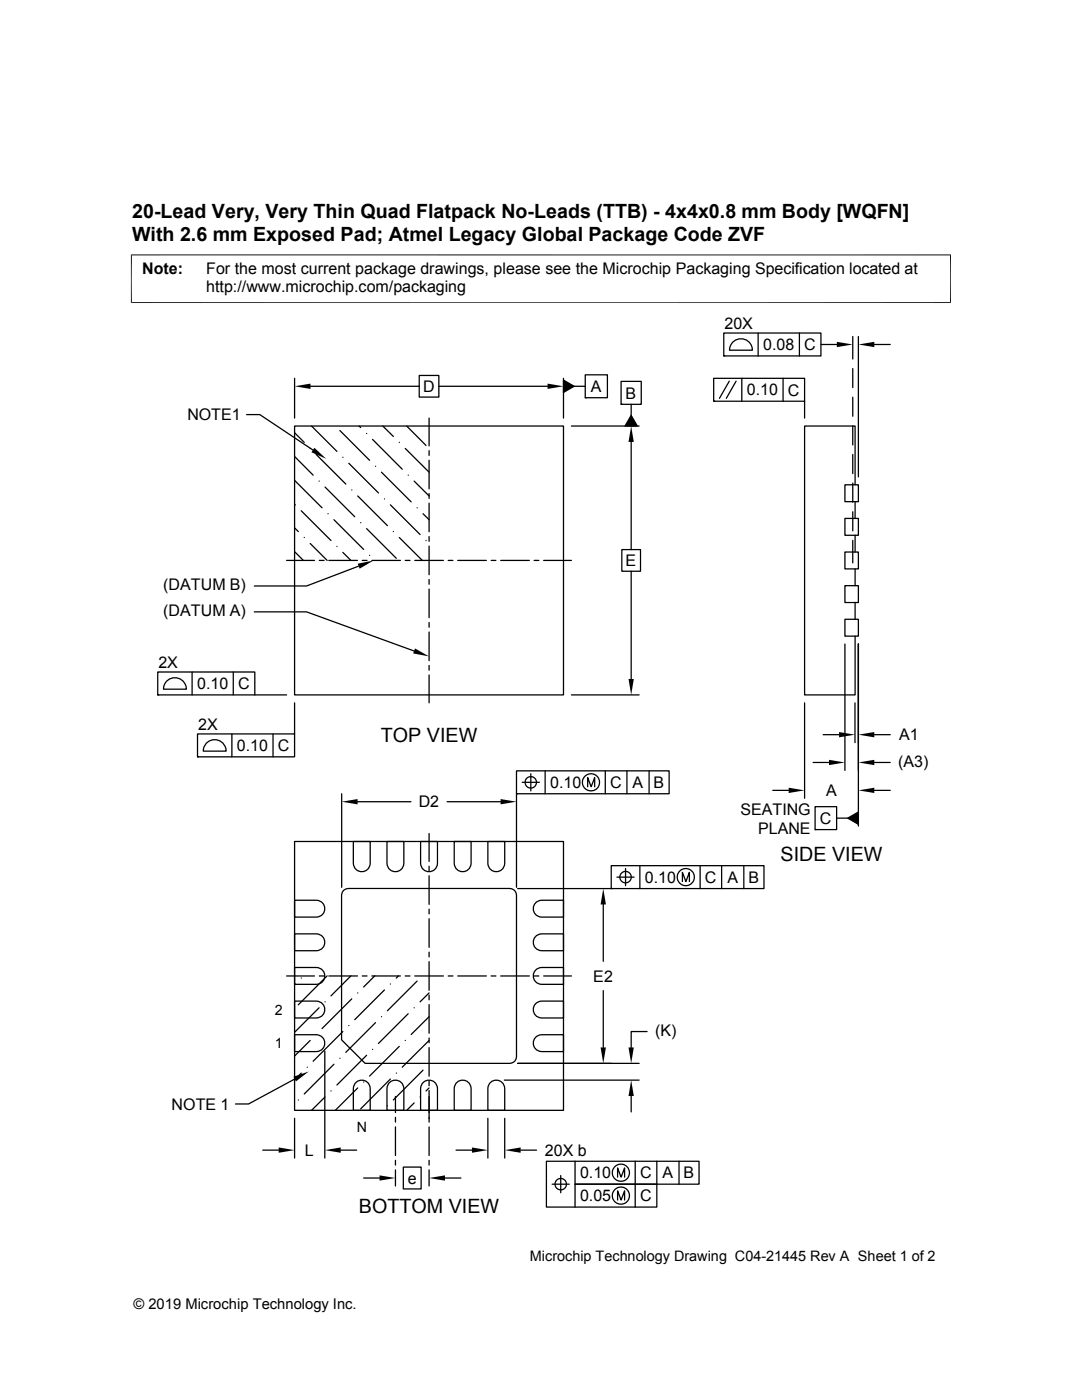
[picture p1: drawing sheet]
<svg xmlns="http://www.w3.org/2000/svg" width="216mm" height="279mm" viewBox="0 0 216 279" stroke-linecap="round" stroke-linejoin="round" font-family="sans-serif">
<g fill="none" stroke="#000" stroke-width=".25">
<path d="M58.8 75.5v7.9M62 77.1h21.7M83.7 74.9h3.9v4.3h-3.9zM87.6 77.1h21.7M112.4 75.9l2.2 1.2-2.2 1.2zM112.4 75.5v7.9M114.6 77.1h2.2M116.8 74.8h4.4v4.6h-4.4zM116.8 79.4h.1M123.9 76.1h4.1v4.6h-4.1zM142.4 75.5h18.1v4.6h-18.1zM144.4 66.5h19.4v4.5h-19.4z"/>
<path d="M144.4 71h.1M145.5 76.1l-1.9 3.4M146.3 68.2a2.28 2.28 0 0 1 2.5-.4 2.28 2.28 0 0 1 1.3 2.1h-4.5l.3-1.2zM146.9 76.1l-2 3.4M148 75.5v4.6M151.3 66.5v4.5M156.3 75.5v4.6M159.5 66.5v4.5M163.8 68.7h3.2M170.2 67.2v4.4M170.2 73.6v3.8M170.2 79.3v3.8"/>
<path d="M171.3 67.2v28M174.5 68.7h3.1M49.2 82.7h2.6l10.6 7.1M58.8 86.4l1.9 1.9M58.8 91.1l3.7 3.7M58.8 95.9l5.5 5.4M58.8 85h53.6v53.7h-53.6zM61.9 89.5h.1M62.2 85l5 5.1M63.1 90.7l5.9 5.9M63.7 96h.1M64.9 97.2l5.9 5.9"/>
<path d="M67.8 85.9l5.9 6M68.4 91.3h.1M69.6 92.5l5.9 5.9M70.2 97.8h.1M71.4 99l5.9 5.9M71.6 85l.4 .3M73.2 86.5h.1M74.3 87.7l6 5.9M74.9 93h.1M76.1 94.2l5.9 6M76.4 85l2.1 2.1M76.7 99.6h.1"/>
<path d="M79.7 88.3h.1M80.9 89.5l4.7 4.7M81.2 85l3.8 3.9M81.4 94.8h.1M82.6 96l3 3M85.6 83.4v5.6M85.6 89.9v1M85.6 91.8v5.8M85.6 98.5v1M114 85h13.5M123.9 80.7h.1M125.9 82.9l1.3 2.1h-2.5z"/>
<path d="M125.9 80.7v2.2M125.9 88.2v21.5M142.4 80.1h.1M160.5 80.1v3.3M168.6 96.8h2.7v3.3h-2.7zM170.2 85v3.8M170.2 90.7v3.8M170.2 96.4v3.8M170.6 96.8v-11.8h-10.1v53.7h10.1v-11.7M57.2 111.8h5.6M58.8 105.3l.7 .8M58.8 110.1l1.7 1.7"/>
<path d="M58.9 100.8h.1M60.1 101.9l5.9 6M60.7 107.3h.1M61.9 108.5l3.4 3.3M63.7 111.8h1M65.4 102.5h.1M65.6 111.8h5.7M66.6 103.7l6 5.9M67.2 109.1h.1M68.4 110.2l1.6 1.6M71.6 113l-10.4 3.9h-10.5M72 104.3h.1"/>
<path d="M72.3 111.8h.9M73.2 105.5l5.9 5.9M73.7 110.8h.1M74.2 111.8h5.7M77.9 100.8l5.9 5.9M78.5 106.1h.1M79.7 107.3l4.6 4.5M80.9 111.8h.9M82.8 111.8h5.7M83.2 101.3h.1M84.4 102.5l1.2 1.2M85 107.9h.1"/>
<path d="M85.6 100.4v5.7M85.6 107.1v.9M85.6 109v5.7M85.6 115.7v.9M85.6 117.6v5.7M89.4 111.8h1M91.3 111.8h5.7M98 111.8h1M99.9 111.8h5.7M106.6 111.8h.9M108.5 111.8h5.5M124.1 109.7h3.7v4.3h-3.7z"/>
<path d="M125.9 114v21.5M168.6 116.9h2.7v3.3h-2.7zM168.6 110.2h2.7v3.3h-2.7zM168.6 103.5h2.7v3.3h-2.7zM170.2 102.1v3.8M170.2 107.8v4.5M170.6 100.1v3.4M170.6 106.8v3.4M170.6 113.5v3.4M31.5 134.1h19.3v4.6h-19.3zM31.5 138.7h.1M33.4 135.8a2.3 2.3 0 0 1 2.4-.4 2.3 2.3 0 0 1 1.4 2.1h-4.6l.3-1.1z"/>
<path d="M38.3 134.1v4.6M46.5 134.1v4.6M50.7 122.1h10.5l21.4 7.8M50.8 138.7h6.4M85.6 124.2v1M85.6 126.1v5.7M85.6 132.8v1M85.6 134.7v5.6M114 138.7h13.5M168.6 123.6h2.7v3.4h-2.7zM168.6 128.5v25.3M170.6 120.2v3.4"/>
<path d="M171.3 128.5v36.4M39.4 146.5h19.4v4.5h-19.4zM39.4 151h.1M41.3 148.2a2.29 2.29 0 0 1 2.5-.4 2.29 2.29 0 0 1 1.3 2.1h-4.5l.3-1.2zM46.3 146.5v4.5M54.5 146.5v4.5M58.8 140.3v6.2M68.2 158.4v18.7M71.4 160h10.6M89.2 160h10.7M103.1 158.4v18.7M103.1 153.8h30.4v4.6h-30.4z"/>
<path d="M103.1 158.4h.1M104.2 156.1h3.4M105.9 154.4v3.4M108.8 153.8v4.6M117.3 157v-1.8l.7 1.8 .7-1.8v1.8M120.8 153.8v4.6M125.1 153.8v4.6M129.5 153.8v4.6M154.2 157.7h3.2M160.5 140.3v19M162.2 152.2h3.2M164.3 146.6h3.1"/>
<path d="M170.6 140.3v7.9M174.5 157.7h3.1M174.5 152.2h3.1M174.5 146.6h3.1M58.8 167.9h53.6v53.7h-53.6zM58.8 179.7h4.3a1.68 1.68 0 0 1 1.7 1.6 1.68 1.68 0 0 1-1.7 1.7h-4.3zM68.5 177.8l.4-.3 .6-.2h32.2l.9 .3 .3 .5 .2 .6v32.2l-.3 .8-.5 .4-.6 .1h-28.8l-4.7-4.7v-28.8zM70.5 167.9h3.4v4.4a1.68 1.68 0 0 1-1.7 1.7 1.68 1.68 0 0 1-1.7-1.7zM77.2 167.9h3.4v4.4a1.68 1.68 0 0 1-1.7 1.7 1.68 1.68 0 0 1-1.7-1.7zM83.9 167.9h3.4v4.4a1.68 1.68 0 0 1-1.7 1.7 1.68 1.68 0 0 1-1.7-1.7zM85.6 166.3v5.6M85.6 172.9v.9"/>
<path d="M85.6 174.8v5.7M90.6 167.9h3.4v4.4a1.68 1.68 0 0 1-1.7 1.7 1.68 1.68 0 0 1-1.7-1.7zM97.3 167.9h3.4v4.4a1.68 1.68 0 0 1-1.7 1.7 1.68 1.68 0 0 1-1.7-1.7zM103.3 177.3h18.7M122 172.8h30.4v4.5h-30.4zM122 177.3h.1M123.1 175h3.4M124.8 173.3v3.5M127.7 172.8v4.5M136.2 175.9v-1.8l.7 1.8 .7-1.8v1.8M139.7 172.8v4.5M144 172.8v4.5"/>
<path d="M148.4 172.8v4.5M162.6 161h4.3v4.6h-4.3zM162.6 165.6h.1M166.9 163.3h2.3M169.2 163.3l2.1-1.2v2.4zM57.2 194.8h5.6M58.8 186.4h4.3a1.68 1.68 0 0 1 1.7 1.7 1.68 1.68 0 0 1-1.7 1.6h-4.3zM58.8 193.1h4.3a1.68 1.68 0 0 1 1.7 1.7 1.68 1.68 0 0 1-1.7 1.6h-4.3zM58.8 199.8h4.3a1.68 1.68 0 0 1 1.7 1.7 1.68 1.68 0 0 1-1.7 1.7h-4.3zM58.9 196.4l-.1 .1M60.1 195.2h.1M63.7 194.8h1"/>
<path d="M64.9 199.9h.1M65.3 194.8l-5.8 5.7M65.6 194.8h5.7M70 194.8l-4 4M70.2 199.3l-5.9 6M71.4 198.2h.1M72.3 194.8h.9M74.2 194.8h5.7M74.8 194.8l-2.2 2.2M76.7 197.6l-5.9 5.9M77.9 196.4h.1M79.5 194.8l-.4 .4"/>
<path d="M80.9 194.8h.9M82.8 194.8h5.7M83.2 195.8l-5.9 5.9M85.6 198.2l-1.8 1.7M85.6 181.4v1M85.6 183.3v5.8M85.6 190v1M85.6 191.9v5.7M85.6 198.6v.9M89.4 194.8h1M91.3 194.8h5.7M98 194.8h1"/>
<path d="M99.9 194.8h5.7M106.6 194.8h.9M106.9 193.5l.5-.3 .7-.1h4.3v3.3h-4.3a1.68 1.68 0 0 1-1.6-1 1.68 1.68 0 0 1 .4-1.9zM106.9 186.8l.5-.3 .7-.1h4.3v3.3h-4.3a1.68 1.68 0 0 1-1.6-1 1.68 1.68 0 0 1 .4-1.9zM106.9 180.1l.5-.3 .7-.1h4.3v3.3h-4.3a1.68 1.68 0 0 1-1.6-1 1.68 1.68 0 0 1 .4-1.9zM108.5 194.8h5.5M120.4 180.5v11.4M120.4 197.7v11.3M58.8 206.5h4.3a1.68 1.68 0 0 1 1.7 1.7 1.68 1.68 0 0 1-1.7 1.7h-4.3zM58.8 215.3l-9.2 5h-2.6M59.5 219.5h.1M60.1 214.2l-1.3 1.3"/>
<path d="M61.3 213h.1M61.9 207.6l-3.1 3.2M63.1 206.5h.1M63.7 201.1l-4.9 4.9M64.8 209.8v21.3M64.9 218.9l-2.7 2.7M66 217.7h.1M66.6 212.4l-5.9 5.9M67.8 211.2h.1M68.4 205.9l-5.9 5.9M69.6 204.7h.1M71 216.1a1.69 1.69 0 0 1 1.8-.4 1.69 1.69 0 0 1 1.1 1.5v4.4h-3.4v-4.4l.2-.6z"/>
<path d="M71.4 217.1l-4.5 4.5M72.6 215.9h.1M73.2 210.6l-6 5.9M74.3 209.4h.1M74.9 204.1l-5.9 5.9M76.1 202.9h.1M77.7 216.1a1.69 1.69 0 0 1 1.8-.4 1.69 1.69 0 0 1 1.1 1.5v4.4h-3.4v-4.4l.2-.6zM77.9 215.3l-5.9 6M78.9 218.8v3.2M79.1 214.2h.1M79.7 208.8l-6 6M80.9 207.6h.1"/>
<path d="M81.4 202.3l-5.9 5.9M82.6 201.1h.1M83.8 218.9h.1M84.4 216.1a1.69 1.69 0 0 1 1.8-.4 1.69 1.69 0 0 1 1.1 1.5v4.4h-3.4v-4.4l.2-.6zM84.4 213.6l-5.9 5.9M85.6 202.9l-3.6 3.6M85.6 207.6l-5.3 5.4M85.6 217.1l-.6 .6M85.6 200.5v5.7M85.6 207.2v.9M85.6 209.1v5.7M85.6 215.7v1"/>
<path d="M85.6 217.6v6.3M91.1 216.1a1.69 1.69 0 0 1 1.8-.4 1.69 1.69 0 0 1 1.1 1.5v4.4h-3.4v-4.4l.2-.6zM97.8 216.1a1.69 1.69 0 0 1 1.8-.4 1.69 1.69 0 0 1 1.1 1.5v4.4h-3.4v-4.4l.2-.6zM100.6 215.6h26.9M103.3 212.2h24.2M106.9 207l.5-.3 .7-.2h4.3v3.4h-4.3a1.68 1.68 0 0 1-1.6-1.1 1.68 1.68 0 0 1 .4-1.8zM106.9 200.3l.5-.4 .7-.1h4.3v3.4h-4.3a1.68 1.68 0 0 1-1.6-1.1 1.68 1.68 0 0 1 .4-1.8zM125.9 218.7v3.2M129.1 205.9h-3.2v3.1M52.4 229.5h3.2M58.8 223.2v7.9M68 229.5h3.2"/>
<path d="M72.6 235.1h3.1M77.3 220.7h.1M78.9 223v.9M78.9 224.9v5.7M78.9 231.6v.9M78.9 233.5v3.2M80.5 232.9h3.5v4.4h-3.5zM82.6 220.1l-1.4 1.5M85.6 224.9v5.7M85.6 231.6v.9M85.6 233.5v3.2M88.8 235.1h3.2"/>
<path d="M91 229.5h3.2M97.3 223.2v7.9M100.7 223.2v7.9M103.9 229.5h3.2M110.2 236.3h3.4M111.9 234.6v3.4M114.7 231.8v4.5h16.4v4.6h-22.1v-9.1h30.5v4.5h-24.8v4.6M123.2 234.9v-1.8l.7 1.8 .7-1.8v1.8M123.2 239.5v-1.8l.7 1.8 .7-1.8v1.8M126.7 231.8v9.1M131.1 231.8v4.5M135.5 231.8v4.5"/>
<circle cx="105.9" cy="156.1" r="1.15"/>
<circle cx="117.9" cy="156.1" r="1.71"/>
<circle cx="124.8" cy="175" r="1.14"/>
<circle cx="136.8" cy="175" r="1.71"/>
<circle cx="111.9" cy="236.3" r="1.14"/>
<circle cx="123.9" cy="234" r="1.71"/>
<circle cx="123.9" cy="238.6" r="1.71"/>
</g>
<g fill="#000">
<path d="M58.8 77.1l3.2-.5v1zM109.3 76.6l3.1 .5-3.1 .5zM112.4 75.9l2.2 1.2-2.2 1.2zM167 68.2l3.2 .5-3.2 .6zM171.3 68.7l3.2-.5v1.1zM62.7 89.4l2.4 2.2-3-1.3zM125.9 85l.6 3.2h-1.1zM125.9 82.9l1.3 2.1h-2.5zM71.4 112.5l3.1-.6-2.7 1.6zM82.8 129.4l2.8 1.6-3.2-.6zM125.4 135.5h1.1l-.6 3.2zM68.2 160l3.2-.5v1z"/>
<path d="M99.9 159.5l3.2 .5-3.2 .5zM157.4 157.2l3.1 .5-3.1 .6zM165.4 151.6l3.2 .6-3.2 .5zM167.4 146.1l3.2 .5-3.2 .6zM171.3 146.6l3.2-.5v1.1zM171.3 152.2l3.2-.6v1.1zM171.3 157.7l3.2-.5v1.1zM169.2 163.3l2.1-1.2v2.4zM120.4 177.3l.5 3.2h-1.1zM58.5 214.9l3.1-1.1-2.5 2zM119.8 209h1.1l-.5 3.2zM125.9 215.6l.6 3.1h-1.1z"/>
<path d="M125.4 209h1.1l-.6 3.2zM55.6 229l3.2 .5-3.2 .6zM64.8 229.5l3.2-.5v1.1zM75.7 234.6l3.2 .5-3.2 .5zM85.6 235.1l3.2-.5v1zM94.2 229l3.1 .5-3.1 .6zM100.7 229.5l3.2-.5v1.1z"/>
</g>
<path d="M26.1 50.9h163.7M26.2 50.8v9.7M189.7 50.8v9.7M26.1 60.4h163.7" fill="none" stroke="#000" stroke-width=".2"/>
<g font-size="3.9">
<text x="26.4" y="43.5">20-Lead Very, Very Thin Quad Flatpack No-Leads (TTB) - 4x4x0.8 mm Body [WQFN]</text>
<text x="26.4" y="48">With 2.6 mm Exposed Pad; Atmel Legacy Global Package Code ZVF</text>
<text x="76" y="148">TOP VIEW</text>
<text x="155.7" y="171.8">SIDE VIEW</text>
<text x="71.6" y="242.1">BOTTOM VIEW</text>
</g>
<g font-size="3.2">
<text x="28.4" y="54.6">Note:</text>
<text x="41.1" y="58.3">http://www.microchip.com/packaging</text>
<text x="41.1" y="54.6">For the most current package drawings, please see the Microchip Packaging Specification located at</text>
<text x="144.6" y="65.7">20X</text>
<text x="152.3" y="69.9">0.08</text>
<text x="160.5" y="69.9">C</text>
<text x="37.4" y="83.9">NOTE1</text>
<text x="84.4" y="78.2">D</text>
<text x="117.9" y="78.2">A</text>
<text x="124.8" y="79.5">B</text>
<text x="149" y="78.9">0.10</text>
<text x="157.2" y="78.9">C</text>
<text x="124.8" y="113">E</text>
<text x="32.6" y="117.8">(DATUM B)</text>
<text x="32.6" y="122.9">(DATUM A)</text>
<text x="31.6" y="133.3">2X</text>
<text x="39.3" y="137.5">0.10</text>
<text x="47.5" y="137.5">C</text>
<text x="39.5" y="145.7">2X</text>
<text x="47.3" y="149.9">0.10</text>
<text x="55.5" y="149.9">C</text>
<text x="179.4" y="147.8">A1</text>
<text x="179.2" y="153">(A3)</text>
<text x="83.5" y="161.1">D2</text>
<text x="109.8" y="157.3">0.10</text>
<text x="121.8" y="157.3">C</text>
<text x="126.2" y="157.3">A</text>
<text x="130.4" y="157.3">B</text>
<text x="164.8" y="158.9">A</text>
<text x="147.7" y="162.6">SEATING</text>
<text x="151.3" y="166.4">PLANE</text>
<text x="163.6" y="164.4">C</text>
<text x="128.7" y="176.2">0.10</text>
<text x="140.7" y="176.2">C</text>
<text x="145.1" y="176.2">A</text>
<text x="149.3" y="176.2">B</text>
<text x="118.4" y="195.9">E2</text>
<text x="130.7" y="206.7">(K)</text>
<text x="34.2" y="221.5">NOTE 1</text>
<text x="60.9" y="230.7">L</text>
<text x="108.7" y="230.7">20X b</text>
<text x="81.4" y="236.2">e</text>
<text x="115.7" y="235.2">0.10</text>
<text x="115.7" y="239.8">0.05</text>
<text x="127.7" y="235.2">C</text>
<text x="127.7" y="239.8">C</text>
<text x="132.2" y="235.2">A</text>
<text x="136.4" y="235.2">B</text>
</g>
<g font-size="2.9">
<text x="105.7" y="251.7">Microchip Technology Drawing C04-21445 Rev A Sheet 1 of 2</text>
<text x="26.6" y="261.3">© 2019 Microchip Technology Inc.</text>
</g>
<g font-size="2.8">
<text x="54.8" y="202.5">2</text>
<text x="54.8" y="209.2">1</text>
<text x="71.2" y="225.9">N</text>
</g>
</svg>
